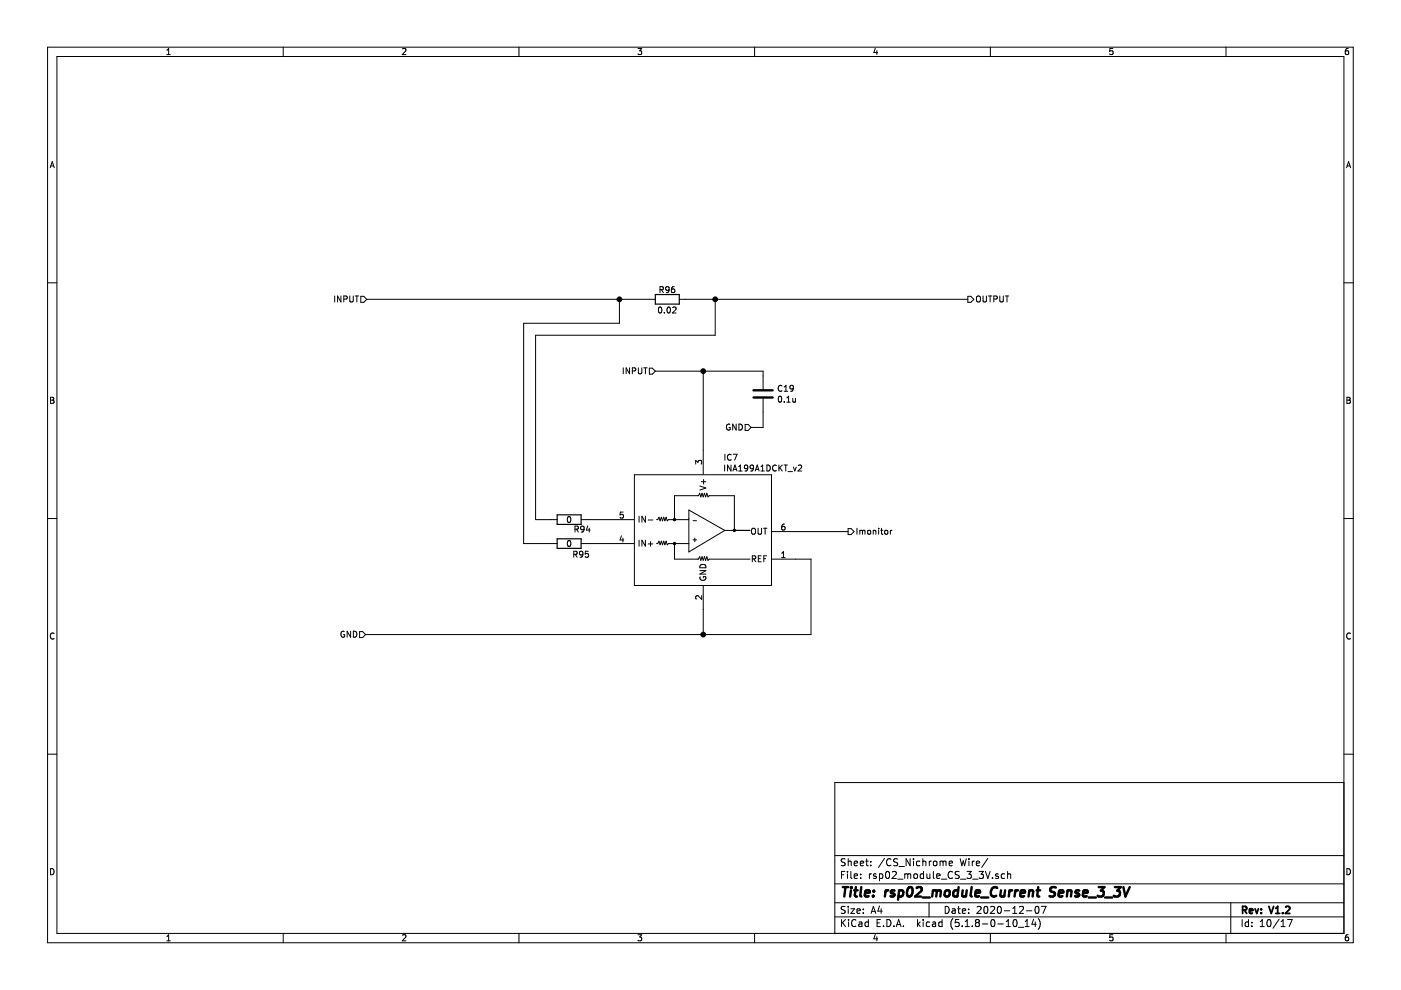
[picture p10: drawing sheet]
EESchema Schematic File Version 4
EELAYER 30 0
EELAYER END
$Descr A4 11693 8268
encoding utf-8
Sheet 15 17
Title "rsp02_module_Current Sense_3_3V"
Date "2020-12-07"
Rev "V1.2"
Comp ""
Comment1 ""
Comment2 ""
Comment3 ""
Comment4 ""
$EndDescr
Text HLabel 3060 2500 0    50   Input ~ 0
INPUT
Text HLabel 8080 2500 2    50   Output ~ 0
OUTPUT
Text HLabel 7080 4440 2    50   Output ~ 0
Imonitor
Text HLabel 3050 5300 0    50   Input ~ 0
GND
$Comp
L Device:R R117
U 1 1
P 5570 2500
AR Path="/5FD18B52/5FD0FFD7" Ref="R117"  Part="1" 
AR Path="/5FD18D07/5FD0FFD7" Ref="R96"  Part="1" 
AR Path="/5FD18CD4/5FD0FFD7" Ref="R99"  Part="1" 
AR Path="/5FD18CAB/5FD0FFD7" Ref="R102"  Part="1" 
AR Path="/5FD18C72/5FD0FFD7" Ref="R105"  Part="1" 
AR Path="/5FD18C31/5FD0FFD7" Ref="R108"  Part="1" 
AR Path="/5FD18BF5/5FD0FFD7" Ref="R111"  Part="1" 
F 0 "R111" V 5490 2500 50  0000 C CNN
F 1 "0.02" V 5660 2500 50  0000 C CNN
F 2 "Resistor_SMD:R_2512_6332Metric" V 5500 2500 50  0001 C CNN
F 3 "~" H 5570 2500 50  0001 C CNN
	1    5570 2500
	0    1    1    0   
$EndComp
Wire Wire Line
	5720 2500 5970 2500
$Comp
L Device:R R115
U 1 1
P 4750 4340
AR Path="/5FD18B52/5FCF83F6" Ref="R115"  Part="1" 
AR Path="/5FD18D07/5FCF83F6" Ref="R94"  Part="1" 
AR Path="/5FD18CD4/5FCF83F6" Ref="R97"  Part="1" 
AR Path="/5FD18CAB/5FCF83F6" Ref="R100"  Part="1" 
AR Path="/5FD18C72/5FCF83F6" Ref="R103"  Part="1" 
AR Path="/5FD18C31/5FCF83F6" Ref="R106"  Part="1" 
AR Path="/5FD18BF5/5FCF83F6" Ref="R109"  Part="1" 
F 0 "R109" V 4830 4450 50  0000 C CNN
F 1 "0" V 4750 4340 50  0000 C CNN
F 2 "Resistor_SMD:R_0603_1608Metric" V 4680 4340 50  0001 C CNN
F 3 "~" H 4750 4340 50  0001 C CNN
	1    4750 4340
	0    1    1    0   
$EndComp
$Comp
L Device:R R116
U 1 1
P 4750 4540
AR Path="/5FD18B52/5FCF83F7" Ref="R116"  Part="1" 
AR Path="/5FD18D07/5FCF83F7" Ref="R95"  Part="1" 
AR Path="/5FD18CD4/5FCF83F7" Ref="R98"  Part="1" 
AR Path="/5FD18CAB/5FCF83F7" Ref="R101"  Part="1" 
AR Path="/5FD18C72/5FCF83F7" Ref="R104"  Part="1" 
AR Path="/5FD18C31/5FCF83F7" Ref="R107"  Part="1" 
AR Path="/5FD18BF5/5FCF83F7" Ref="R110"  Part="1" 
F 0 "R110" V 4840 4640 50  0000 C CNN
F 1 "0" V 4750 4540 50  0000 C CNN
F 2 "Resistor_SMD:R_0603_1608Metric" V 4680 4540 50  0001 C CNN
F 3 "~" H 4750 4540 50  0001 C CNN
	1    4750 4540
	0    1    1    0   
$EndComp
Wire Wire Line
	4470 2800 5970 2800
Wire Wire Line
	5970 2800 5970 2500
Connection ~ 5970 2500
Wire Wire Line
	5970 2500 8080 2500
Wire Wire Line
	5170 2500 5170 2700
Wire Wire Line
	5170 2700 4370 2700
Wire Wire Line
	4370 2700 4370 4540
Wire Wire Line
	4370 4540 4600 4540
Connection ~ 5170 2500
Wire Wire Line
	5170 2500 5420 2500
Wire Wire Line
	3050 5300 5870 5300
$Comp
L mypartsLib:INA199A1DCKT_v2 IC14
U 1 1
P 5870 4430
AR Path="/5FD18B52/5FCF83F8" Ref="IC14"  Part="1" 
AR Path="/5FD18D07/5FCF83F8" Ref="IC7"  Part="1" 
AR Path="/5FD18CD4/5FCF83F8" Ref="IC8"  Part="1" 
AR Path="/5FD18CAB/5FCF83F8" Ref="IC9"  Part="1" 
AR Path="/5FD18C72/5FCF83F8" Ref="IC10"  Part="1" 
AR Path="/5FD18C31/5FCF83F8" Ref="IC11"  Part="1" 
AR Path="/5FD18BF5/5FCF83F8" Ref="IC12"  Part="1" 
F 0 "IC12" H 6100 5040 50  0000 C CNN
F 1 "INA199A1DCKT_v2" H 6370 4950 50  0000 C CNN
F 2 "Package_TO_SOT_SMD:SOT-363_SC-70-6" H 7120 4480 50  0001 L CNN
F 3 "http://www.ti.com/lit/gpn/INA199" H 7120 4380 50  0001 L CNN
F 4 "26V, bi-directional, zero-drift, low-/high-side, voltage output current sense amplifier" H 7120 4280 50  0001 L CNN "Description"
F 5 "1.1" H 7120 4180 50  0001 L CNN "Height"
F 6 "Texas Instruments" H 7120 3880 50  0001 L CNN "Manufacturer_Name"
F 7 "INA199A1DCKT" H 7120 3780 50  0001 L CNN "Manufacturer_Part_Number"
	1    5870 4430
	1    0    0    -1  
$EndComp
Wire Wire Line
	5870 5300 5870 5090
Connection ~ 5870 5300
Wire Wire Line
	6640 4670 6770 4670
Wire Wire Line
	6770 4670 6770 5300
Wire Wire Line
	5870 5300 6770 5300
Wire Wire Line
	7080 4440 6640 4440
$Comp
L Device:C C26
U 1 1
P 6370 3290
AR Path="/5FD18B52/5FD23316" Ref="C26"  Part="1" 
AR Path="/5FD18D07/5FD23316" Ref="C19"  Part="1" 
AR Path="/5FD18CD4/5FD23316" Ref="C20"  Part="1" 
AR Path="/5FD18CAB/5FD23316" Ref="C21"  Part="1" 
AR Path="/5FD18C72/5FD23316" Ref="C22"  Part="1" 
AR Path="/5FD18C31/5FD23316" Ref="C23"  Part="1" 
AR Path="/5FD18BF5/5FD23316" Ref="C24"  Part="1" 
F 0 "C24" H 6485 3336 50  0000 L CNN
F 1 "0.1u" H 6485 3245 50  0000 L CNN
F 2 "Capacitor_SMD:C_0603_1608Metric" H 6408 3140 50  0001 C CNN
F 3 "~" H 6370 3290 50  0001 C CNN
	1    6370 3290
	1    0    0    -1  
$EndComp
Text HLabel 6270 3570 0    50   Input ~ 0
GND
Text HLabel 5470 3100 0    50   Input ~ 0
INPUT
Wire Wire Line
	3060 2500 5170 2500
Wire Wire Line
	4900 4540 5090 4540
Wire Wire Line
	4900 4340 5090 4340
Wire Wire Line
	4470 2800 4470 4340
Wire Wire Line
	4470 4340 4600 4340
Wire Wire Line
	6270 3570 6370 3570
Wire Wire Line
	6370 3140 6370 3100
Wire Wire Line
	6370 3100 5870 3100
Connection ~ 5870 3100
Wire Wire Line
	6370 3570 6370 3440
Wire Wire Line
	5470 3100 5870 3100
Wire Wire Line
	5870 3100 5870 3760
$EndSCHEMATC
